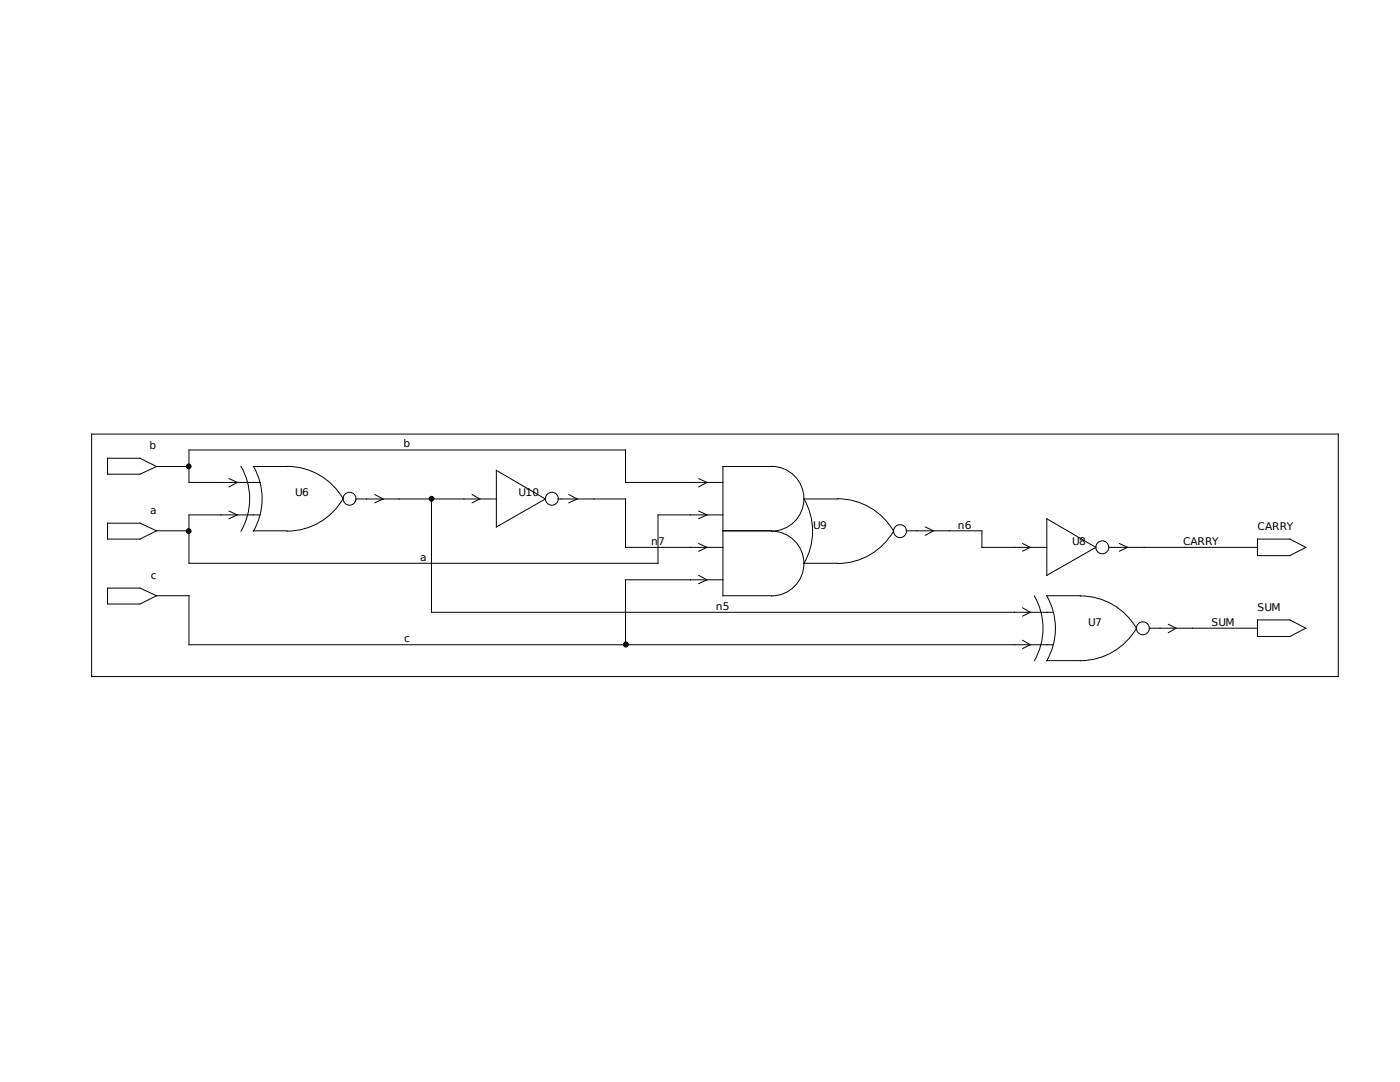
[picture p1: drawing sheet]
<svg xmlns="http://www.w3.org/2000/svg" width="279mm" height="216mm" viewBox="0 0 279 216" stroke-linecap="round" stroke-linejoin="round" font-family="sans-serif">
<g fill="none" stroke="#000" stroke-width=".2">
<path d="M18.3 86.6h248.8v48.4h-248.8zM21.5 91.4h6.4l3.3 1.7-3.3 1.5h-6.4zM31.2 93.1h6.5M45.7 95.5l1.7 .8-1.7 .9M48.1 93.1a12.9 12.9 0 0 1 0 12.9M50.5 93.1h6.8M50.6 93.1a12.9 12.9 0 0 1 0 12.9M51.9 96.3h-14.2v-6.5h87.1v6.5h19.5M57.3 93.1a12.9 12.9 0 0 1 11.2 6.4 12.9 12.9 0 0 1-11.2 6.5M71 99.6h28.1M74.8 98.7l1.7 .9-1.7 .7M86.1 99.6v22.6h124.1"/>
<path d="M94.2 98.7l1.6 .9-1.6 .7M99.1 93.9l9.7 5.7-9.7 5.6zM111.4 99.6h13.4v9.6h19.5M113.5 98.7l1.7 .9-1.7 .7M139.4 95.5l1.7 .8-1.7 .9M153.9 93.1h-9.6v25.8h9.6M154 93.1a6.5 6.5 0 0 1 6.4 6.4 6.5 6.5 0 0 1-6.4 6.5 6.5 6.5 0 0 1 6.4 6.4 6.5 6.5 0 0 1-6.4 6.5M160.4 99.6h6.7M160.4 99.5a12.9 12.9 0 0 1 0 12.9M167.1 99.5a12.9 12.9 0 0 1 11.2 6.5 12.9 12.9 0 0 1-11.2 6.4M21.5 104.4h6.4l3.3 1.5-3.3 1.7h-6.4zM21.5 117.3h6.4l3.3 1.6-3.3 1.6h-6.4z"/>
<path d="M31.2 118.9h6.5v9.8h172.5M31.2 105.9h6.5M45.7 102l1.7 .7-1.7 .8M50.5 105.9h6.8M51.9 102.7h-14.2v9.7h93.6v-9.7h13M139.4 114.8l1.7 .9-1.7 .8M139.4 108.5l1.7 .7-1.7 .8M139.4 102l1.7 .7-1.7 .8M144.3 105.9h9.6M144.3 115.7h-19.5v13M160.4 112.4h6.7M180.8 105.9h15.2v3.3h12.9"/>
<path d="M184.7 105.2l1.6 .7-1.6 .9M204.1 108.5l1.5 .7-1.5 .8M206.4 118.9a12.9 12.9 0 0 1 0 12.9M208.9 103.5l9.8 5.7-9.8 5.6zM215.6 118.9a12.9 12.9 0 0 1 11.2 6.5 12.9 12.9 0 0 1-11.2 6.4M215.6 118.9h-6.7a12.9 12.9 0 0 1 0 12.9h6.7M221.2 109.2h29.8M223.4 108.5l1.6 .7-1.6 .8M251 107.6h6.4l3.2 1.6-3.2 1.7h-6.4zM204.1 121.3l1.5 .9-1.5 .7M204.1 127.8l1.5 .9-1.5 .7M229.4 125.3h21.6"/>
<path d="M233.2 124.6l1.5 .7-1.5 .9M251 123.7h6.4l3.2 1.6-3.2 1.7h-6.4z"/>
<circle cx="69.8" cy="99.5" r="1.29"/>
<circle cx="110.1" cy="99.5" r="1.29"/>
<circle cx="179.6" cy="106" r="1.29"/>
<circle cx="220" cy="109.2" r="1.29"/>
<circle cx="228.1" cy="125.4" r="1.29"/>
</g>
<g fill="#000" stroke="#000" stroke-width=".2">
<circle cx="37.7" cy="93.1" r=".47"/>
<circle cx="86.1" cy="99.5" r=".47"/>
<circle cx="37.7" cy="106" r=".47"/>
<circle cx="124.9" cy="128.6" r=".47"/>
</g>
<g font-size="2.1">
<text x="29.8" y="89.5">b</text>
<text x="80.5" y="89.3">b</text>
<text x="58.9" y="99.1">U6</text>
<text x="103.5" y="99.1">U10</text>
<text x="30" y="102.5">a</text>
<text x="162.3" y="105.5">U9</text>
<text x="191.1" y="105.5">n6</text>
<text x="251" y="105.7">CARRY</text>
<text x="83.8" y="111.9">a</text>
<text x="129.9" y="108.7">n</text>
<text x="131.3" y="108.7">7</text>
<text x="214" y="108.7">U8</text>
<text x="236.1" y="108.7">CARRY</text>
<text x="30.1" y="115.4">c</text>
<text x="142.9" y="121.7">n5</text>
<text x="217.2" y="124.8">U7</text>
<text x="241.8" y="124.8">SUM</text>
<text x="251" y="121.9">SUM</text>
<text x="80.6" y="128.1">c</text>
</g>
</svg>
